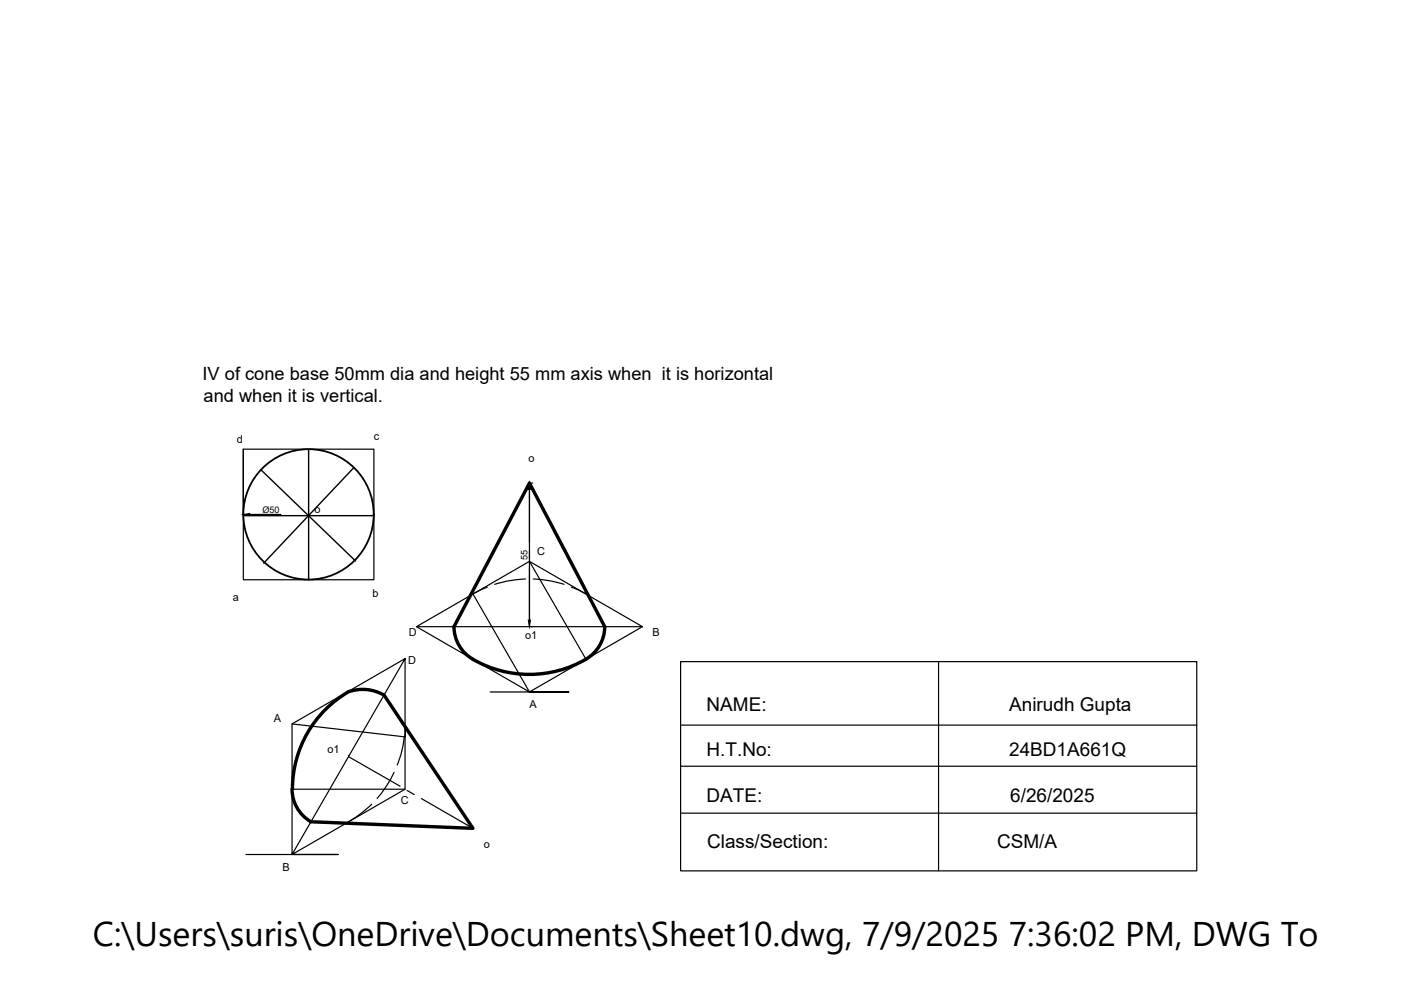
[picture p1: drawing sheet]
<svg xmlns="http://www.w3.org/2000/svg" width="297mm" height="210mm" viewBox="0 0 297 210" stroke-linecap="round" stroke-linejoin="round" font-family="sans-serif">
<!-- layer: 0 -->
<circle cx="65.4" cy="109.1" r="13.8" fill="none" stroke="#000" stroke-width=".38"/>
<g fill="none" stroke="#000" stroke-width=".25">
<path d="M51.6 95.2v27.7h27.7v-27.7h-27.7v13.9M52.9 109.1h6.6M112.3 119l11.9 20.8M112.3 102.4v30.5M112.6 102.4h.3M85.9 139.6l-24 41.6 24-13.9v-27.7l-24 13.9v27.7h9.8h-19.6M88.3 132.9h47.9M100.3 125.9l12 20.8-24-13.8 24-13.9 23.9 13.9-23.9 13.8h8.3h-16.7M100.3 125.9l-.6 .4M103.3 124.5l-3 1.4M111.4 122.8a25.4 25.4 0 0 0-6.5 1.1M113.1 122.8a24.7 24.7 0 0 1 6.5 1.1"/>
<path d="M121.1 124.5l3.1 1.4M61.9 153.5l24 2.7M85.7 156.2a20.8 20.8 0 0 1-1.5 6M85.9 154.2v2M85.9 154v2.2M144.3 140.3h109.4v44.3h-109.4zM144.3 153.7h109.4M199 140.3v44.3M61.9 167.3h24M73.9 160.4h.1M73.9 160.4l10.9 6.3M78.8 170.5a25.4 25.4 0 0 1-5.5 4.1"/>
<path d="M83.6 163.7a22.8 22.8 0 0 1-3.6 5.6M86.3 167.6l1.5 .9M89.4 169.3l10.9 6.3M144.3 162.5h109.4M144.3 172.4h109.4"/>
</g>
<path d="M51.6 109.1l1.3-.2v.4zM112.3 102.4l.2 1.4h-.5zM112 131.5h.5l-.2 1.4z" fill="#000" stroke="#000" stroke-width=".21"/>
<path d="M96.3 132.9l16-30.5 15.9 30.5M96.3 132.8a8.3 8.3 0 0 0 5.4 7.7 23.8 23.8 0 0 0 23.3-1.3 8 8 0 0 0 3.2-6.4M73.9 146.7a23.9 23.9 0 0 0-11.9 20.6M73.9 146.7a9 9 0 0 1 7.5 .7M81.4 147.4l18.9 28.2-34.4-1.4a8 8 0 0 1-4-6.9" fill="none" stroke="#000" stroke-width=".72"/>
<path d="M55.4 99.7l20 19.2M65.4 95.2v27.7M74.9 99.3l-19 20.1M51.6 109.3h27.7" fill="none" stroke="#000" stroke-width=".3"/>
<text font-size="7.3" x="19.7" y="200.6">C:\Users\suris\OneDrive\Documents\Sheet10.dwg, 7/9/2025 7:36:02 PM, DWG To PDF.p</text>
<g font-size="4">
<text x="149.8" y="150.8">NAME:</text>
<text x="214" y="150.8">Anirudh Gupta</text>
<text x="149.8" y="160.4">H.T.No:</text>
<text x="214" y="160.4">24BD1A661Q</text>
<text x="149.8" y="170">DATE:</text>
<text x="214.2" y="170">6/26/2025</text>
<text x="149.9" y="179.7">Class/Section:</text>
<text x="211.4" y="179.7">CSM/A</text>
</g>
<g font-size="3.9">
<text x="43" y="80.6">IV of cone base 50mm dia and height 55 mm axis when it is horizontal</text>
<text x="43.2" y="85.2">and when it is vertical.</text>
</g>
<g font-size="2.3">
<text x="50.2" y="94">d</text>
<text x="79.2" y="93.2">c</text>
<text x="112.1" y="98">o</text>
<text x="66.7" y="108.9">o</text>
<text x="113.9" y="117.7">C</text>
<text x="49.3" y="127.4">a</text>
<text x="79" y="126.6">b</text>
<text x="86.7" y="134.8">D</text>
<text x="111.3" y="135.6">o1</text>
<text x="138.4" y="134.8">B</text>
<text x="86.6" y="140.7">D</text>
<text x="58" y="153">A</text>
<text x="112.3" y="150.1">A</text>
<text x="69.4" y="159.6">o1</text>
<text x="85" y="170.5">C</text>
<text x="102.6" y="179.9">o</text>
<text x="59.9" y="184.6">B</text>
</g>
<g font-size="1.9">
<text x="55.7" y="108.7">Ø50</text>
<text x="111.9" y="118.7" transform="rotate(-90 111.9 118.7)">55</text>
</g>
</svg>
